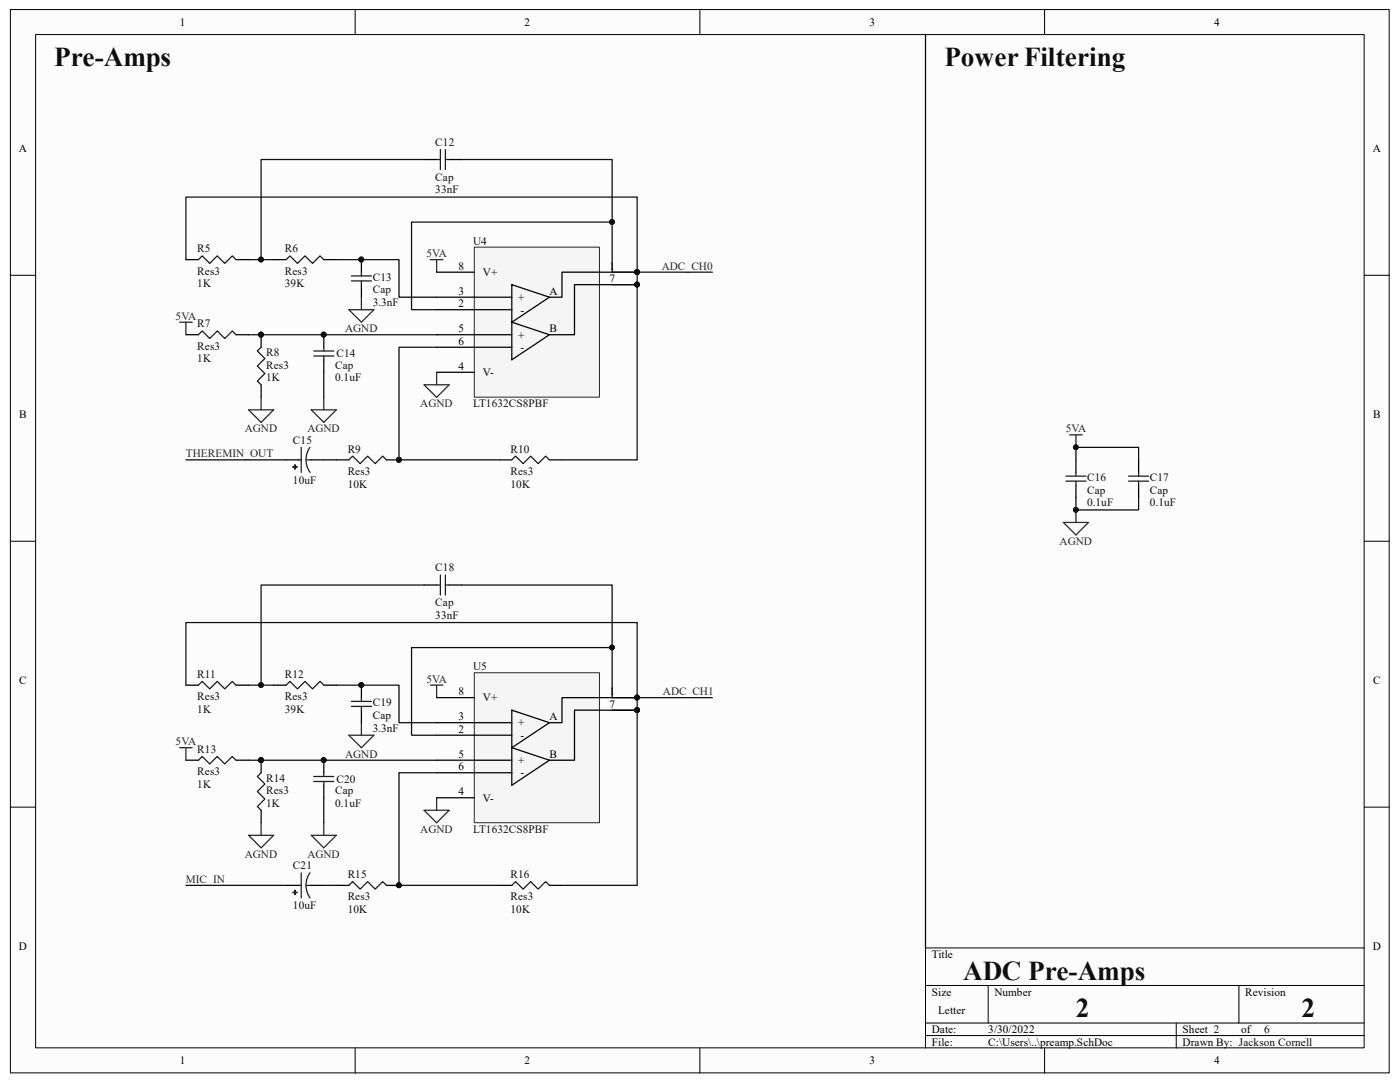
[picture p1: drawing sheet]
# Altium schematic sheet preamp.SchDoc
size Letter

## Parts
C12  Cap  value 33nF  [CAPC0805]
C13  Cap  value 3.3nF  [CAPC0805]
C14  Cap  value 0.1uF  [CAPC0805]
C15  10uF  [CAPPRD200W50D500H1250]
C16  Cap  value 0.1uF  [CAPC0805]
C17  Cap  value 0.1uF  [CAPC0805]
C18  Cap  value 33nF  [CAPC0805]
C19  Cap  value 3.3nF  [CAPC0805]
C20  Cap  value 0.1uF  [CAPC0805]
C21  10uF  [CAPPRD200W50D500H1250]
R5  Res3  value 1K  [RES0805]
R6  Res3  value 39K  [RES0805]
R7  Res3  value 1K  [RES0805]
R8  Res3  value 1K  [RES0805]
R9  Res3  value 10K  [RES0805]
R10  Res3  value 10K  [RES0805]
R11  Res3  value 1K  [RES0805]
R12  Res3  value 39K  [RES0805]
R13  Res3  value 1K  [RES0805]
R14  Res3  value 1K  [RES0805]
R15  Res3  value 10K  [RES0805]
R16  Res3  value 10K  [RES0805]
U4  LT1632CS8PBF  [SO-8_S]
U5  LT1632CS8PBF  [SO-8_S]

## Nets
5VA: C16.2 C17.2 R7.1 R13.1 U4.8(V+) U5.8(V+)
AGND: C13.1 C14.1 C16.1 C17.1 C19.1 C20.1 R8.1 R14.1 U4.4(V-) U5.4(V-)
ADC_CH0: C12.2 U4.1(OUT_A) U4.2(-IN_A)
ADC_CH1: C18.2 U5.1(OUT_A) U5.2(-IN_A)
MIC_IN: C21.P
THEREMIN_OUT: C15.P
NetC12_1: C12.1 R5.2 R6.1
NetC13_2: C13.2 R6.2 U4.3(+IN_A)
NetC14_2: C14.2 R7.2 R8.2 U4.5(+IN_B)
NetC15_N: C15.N R9.1
NetC18_1: C18.1 R11.2 R12.1
NetC19_2: C19.2 R12.2 U5.3(+IN_A)
NetC20_2: C20.2 R13.2 R14.2 U5.5(+IN_B)
NetC21_N: C21.N R15.1
NetR5_1: R5.1 R10.2 U4.7(OUT_B)
NetR9_2: R9.2 R10.1 U4.6(-IN_B)
NetR11_1: R11.1 R16.2 U5.7(OUT_B)
NetR15_2: R15.2 R16.1 U5.6(-IN_B)

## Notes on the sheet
- Pre-Amps
- Power Filtering
- ADC Pre-Amps
- 2
- 6
- Jackson Cornell
